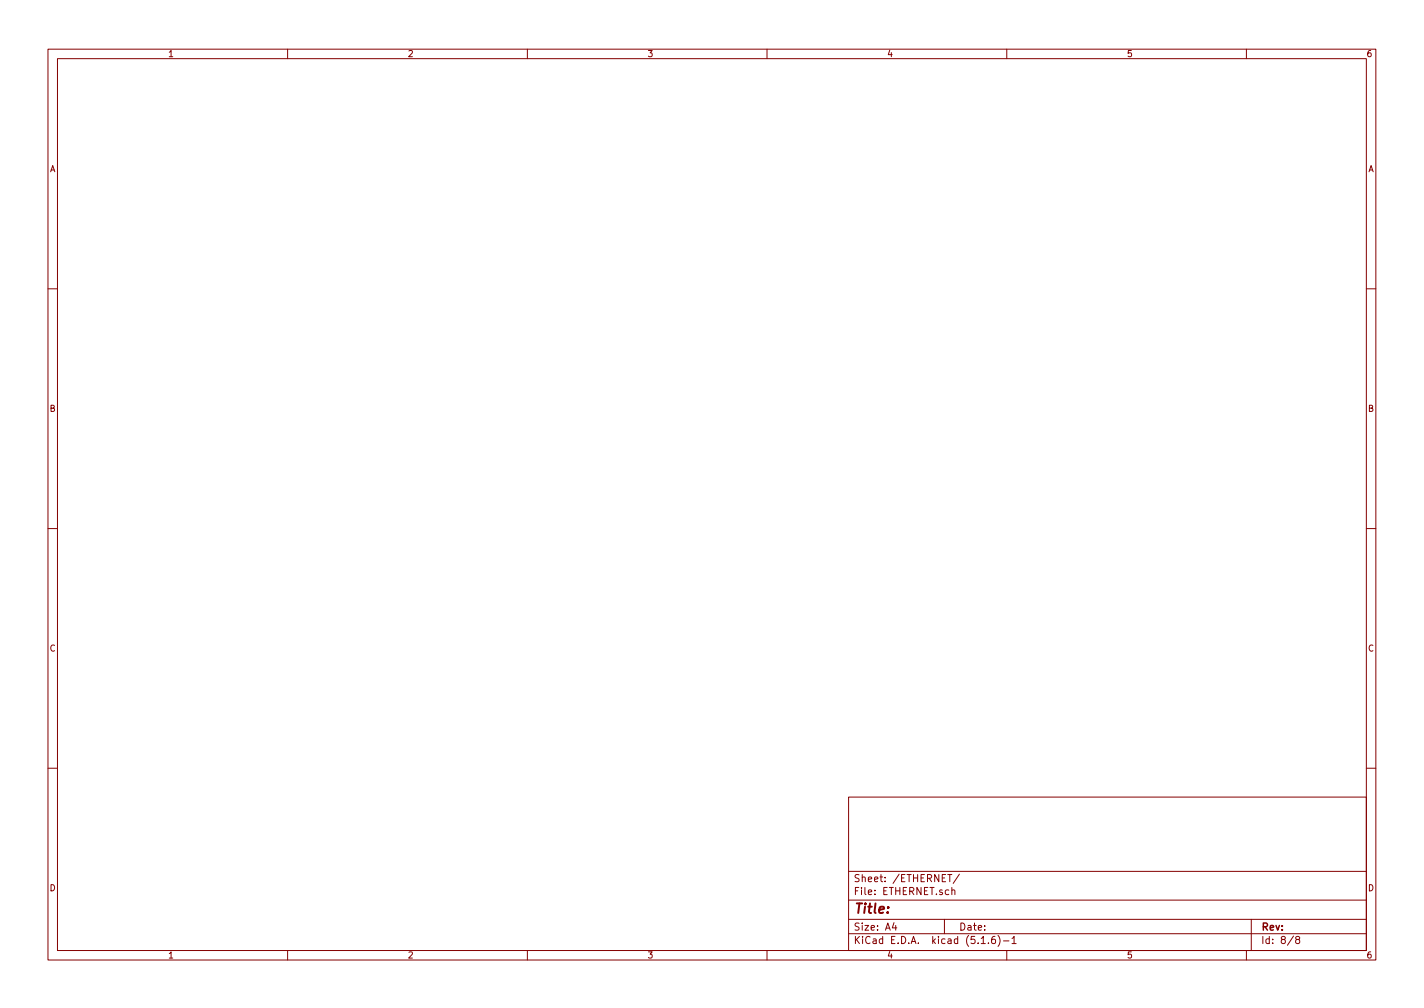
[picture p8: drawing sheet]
<svg xmlns="http://www.w3.org/2000/svg" width="297mm" height="210mm" viewBox="0 0 297 210" stroke-linecap="round" stroke-linejoin="round" font-family="sans-serif">
<g fill="none" stroke="#840000" stroke-width=".21">
<path d="M10 10.3h277v189.9h-277zM12 12.2h273v186.1h-273zM60 10.3v1.9M110 10.3v1.9M160 10.3v1.9M210 10.3v1.9M260 10.3v1.9M10 60.2h2M285 60.2h2M10 110.3h2M285 110.3h2M10 160.2h2"/>
<path d="M177 166.3h108v32h-108zM285 160.2h2M60 198.3v1.9M110 198.3v1.9M160 198.3v1.9M177 194.8h108M177 191.8h108M177 187.8h108M177 181.8h108M186.5 192.5l-.4 1h1M186.8 193v1M197 191.8v3"/>
<path d="M197.7 182.4h.9M198.1 182.4v1.5M198.6 185.7l.2-.1 .3 .1 .1 .9M198.6 185.1v1.5M200.1 182.3l-1.3 2M204.7 196.8h.8M206.2 196.7v.1M207.5 195.3l-.4 .1a1.16 1.16 0 0 0-.1 1.3l.4 .1 .2-.1 .1-.5-.3-.3-.4 .1-.2 .2M208.2 195.1a1.71 1.71 0 0 1 0 2.3M209.3 196.3h1.2M210 198.3v1.9M211.1 195.8l.4-.5v1.5"/>
<path d="M211.1 196.8h.9M260 198.3v1.9M261 191.8v6.5M269.8 195.2l-1.2 2M270.6 196l-.3-.4 .3-.3h.2l.3 .3-.1 .2-.6 .2-.1 .3v.4l.3 .1h.2l.3-.3v-.2l-.3-.3"/>
</g>
<text font-size="2.8" fill="#840000" x="178" y="190.5">Title:</text>
<g font-size="2.1" fill="#840000">
<text x="178" y="184">Sheet: /ETHERNET/</text>
<text x="178" y="186.7">File: ETHERNET.sch</text>
<text x="178" y="196.9">KiCad E.D.A. kicad (5.1.6)-1</text>
<text x="178" y="194.1">Size: A4</text>
<text x="200" y="194.1">Date:</text>
<text x="263" y="194.1">Rev:</text>
<text x="263" y="196.9">Id: 8/8</text>
</g>
<g font-size="1.8" fill="#840000">
<text x="35" y="11.9">1</text>
<text x="85" y="11.9">2</text>
<text x="135" y="11.9">3</text>
<text x="185" y="11.9">4</text>
<text x="235" y="11.9">5</text>
<text x="285" y="11.9">6</text>
<text x="10.4" y="35.9">A</text>
<text x="285.4" y="35.9">A</text>
<text x="10.4" y="85.9">B</text>
<text x="285.4" y="85.9">B</text>
<text x="10.4" y="135.9">C</text>
<text x="285.4" y="135.9">C</text>
<text x="10.4" y="185.9">D</text>
<text x="285.4" y="185.9">D</text>
<text x="35" y="199.9">1</text>
<text x="85" y="199.9">2</text>
<text x="135" y="199.9">3</text>
<text x="185" y="199.9">4</text>
<text x="235" y="199.9">5</text>
<text x="285" y="199.9">6</text>
</g>
</svg>
